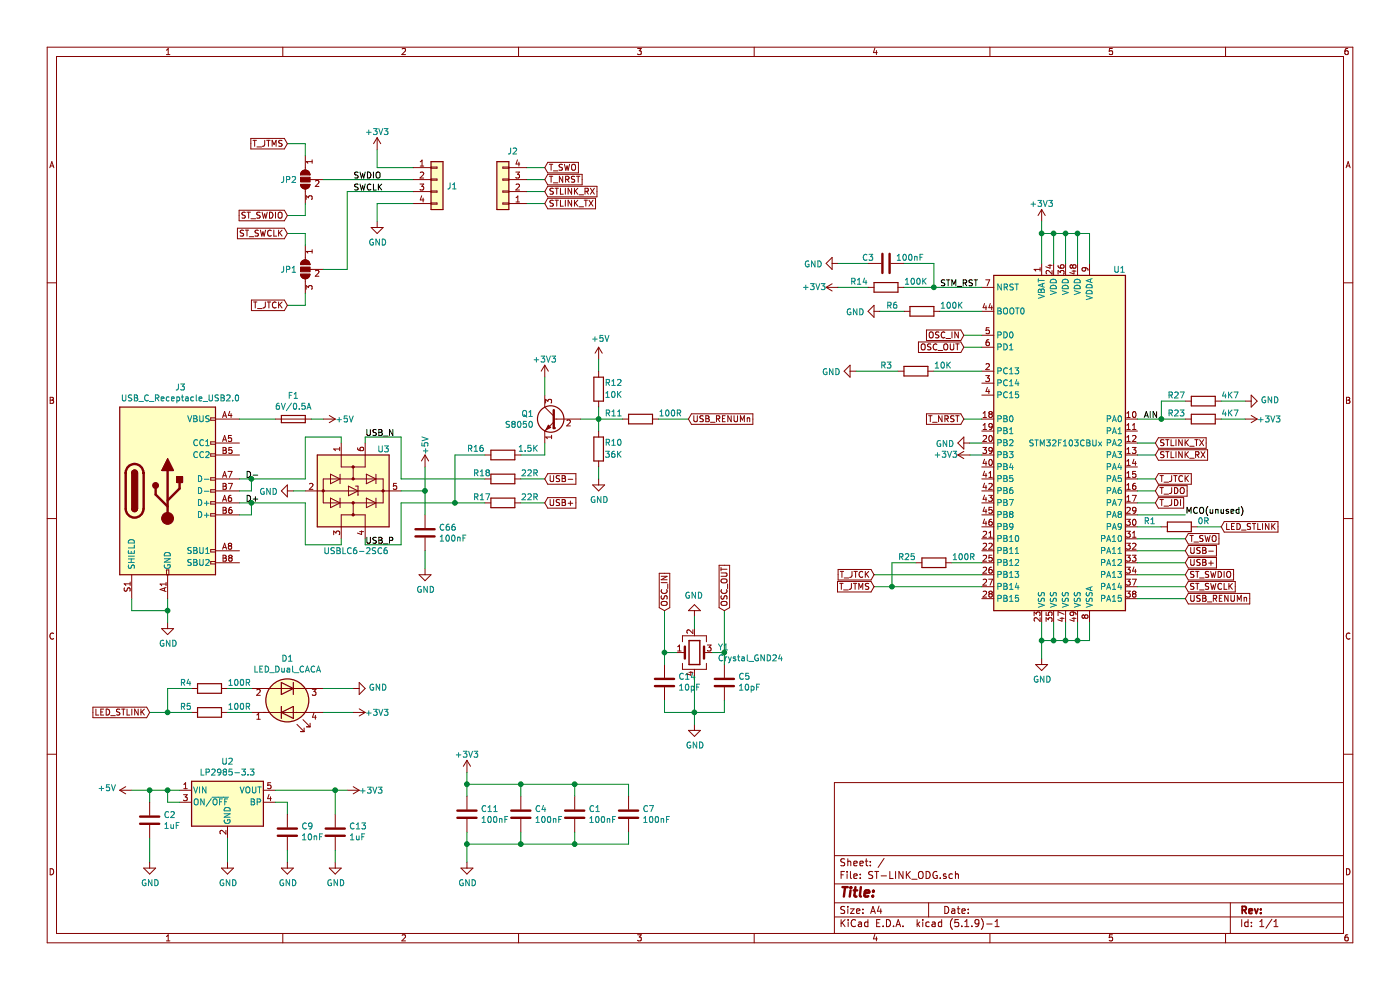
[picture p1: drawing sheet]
EESchema Schematic File Version 4
EELAYER 30 0
EELAYER END
$Descr A4 11693 8268
encoding utf-8
Sheet 1 1
Title ""
Date ""
Rev ""
Comp ""
Comment1 ""
Comment2 ""
Comment3 ""
Comment4 ""
$EndDescr
$Comp
L MCU_ST_STM32F1:STM32F103CBUx U1
U 1 1
P 8900 3700
F 0 "U1" H 9350 5150 50  0000 C CNN
F 1 "STM32F103CBUx" H 8900 3700 50  0000 C CNN
F 2 "Package_DFN_QFN:QFN-48-1EP_7x7mm_P0.5mm_EP5.45x5.45mm" H 8300 2300 50  0001 R CNN
F 3 "http://www.st.com/st-web-ui/static/active/en/resource/technical/document/datasheet/CD00161566.pdf" H 8900 3700 50  0001 C CNN
	1    8900 3700
	1    0    0    -1  
$EndComp
$Comp
L power:GND #PWR0102
U 1 1
P 1400 5200
F 0 "#PWR0102" H 1400 4950 50  0001 C CNN
F 1 "GND" H 1405 5027 50  0000 C CNN
F 2 "" H 1400 5200 50  0001 C CNN
F 3 "" H 1400 5200 50  0001 C CNN
	1    1400 5200
	1    0    0    -1  
$EndComp
$Comp
L Device:R R17
U 1 1
P 4200 4200
F 0 "R17" V 4150 3950 50  0000 L CNN
F 1 "22R" V 4150 4350 50  0000 L CNN
F 2 "Resistor_SMD:R_0603_1608Metric" V 4130 4200 50  0001 C CNN
F 3 "~" H 4200 4200 50  0001 C CNN
	1    4200 4200
	0    1    1    0   
$EndComp
$Comp
L power:+3V3 #PWR0103
U 1 1
P 4550 3150
F 0 "#PWR0103" H 4550 3000 50  0001 C CNN
F 1 "+3V3" H 4550 3300 50  0000 C CNN
F 2 "" H 4550 3150 50  0001 C CNN
F 3 "" H 4550 3150 50  0001 C CNN
	1    4550 3150
	1    0    0    -1  
$EndComp
Wire Wire Line
	1100 5000 1100 5100
Wire Wire Line
	1100 5100 1400 5100
Wire Wire Line
	1400 5100 1400 5000
Wire Wire Line
	1400 5100 1400 5200
Connection ~ 1400 5100
Text GLabel 9900 4700 2    50   Input ~ 0
USB+
Text GLabel 9900 4600 2    50   Input ~ 0
USB-
Wire Wire Line
	9500 4700 9900 4700
Wire Wire Line
	9500 4600 9900 4600
$Comp
L Device:Fuse F1
U 1 1
P 2450 3500
F 0 "F1" V 2253 3500 50  0000 C CNN
F 1 "6V/0.5A" V 2344 3500 50  0000 C CNN
F 2 "Fuse:Fuse_0603_1608Metric" V 2380 3500 50  0001 C CNN
F 3 "~" H 2450 3500 50  0001 C CNN
	1    2450 3500
	0    1    1    0   
$EndComp
$Comp
L Regulator_Linear:LP2985-3.3 U2
U 1 1
P 1900 6700
F 0 "U2" H 1900 7042 50  0000 C CNN
F 1 "LP2985-3.3" H 1900 6951 50  0000 C CNN
F 2 "Package_TO_SOT_SMD:SOT-23-5" H 1900 7025 50  0001 C CNN
F 3 "http://www.ti.com/lit/ds/symlink/lp2985.pdf" H 1900 6700 50  0001 C CNN
	1    1900 6700
	1    0    0    -1  
$EndComp
Wire Wire Line
	1500 6600 1400 6600
Connection ~ 1250 6600
$Comp
L power:GND #PWR0104
U 1 1
P 1250 7200
F 0 "#PWR0104" H 1250 6950 50  0001 C CNN
F 1 "GND" H 1255 7027 50  0000 C CNN
F 2 "" H 1250 7200 50  0001 C CNN
F 3 "" H 1250 7200 50  0001 C CNN
	1    1250 7200
	1    0    0    -1  
$EndComp
Wire Wire Line
	1100 6600 1250 6600
Wire Wire Line
	1400 6600 1400 6700
Wire Wire Line
	1400 6700 1500 6700
Connection ~ 1400 6600
Wire Wire Line
	1400 6600 1250 6600
$Comp
L power:GND #PWR0106
U 1 1
P 1900 7200
F 0 "#PWR0106" H 1900 6950 50  0001 C CNN
F 1 "GND" H 1905 7027 50  0000 C CNN
F 2 "" H 1900 7200 50  0001 C CNN
F 3 "" H 1900 7200 50  0001 C CNN
	1    1900 7200
	1    0    0    -1  
$EndComp
Wire Wire Line
	1900 7200 1900 7000
Wire Wire Line
	2300 6700 2400 6700
Wire Wire Line
	2400 6700 2400 6800
$Comp
L Device:C C9
U 1 1
P 2400 6950
F 0 "C9" H 2285 6904 50  0000 R CNN
F 1 "10nF" H 2285 6995 50  0000 R CNN
F 2 "Capacitor_SMD:C_0603_1608Metric" H 2438 6800 50  0001 C CNN
F 3 "~" H 2400 6950 50  0001 C CNN
	1    2400 6950
	-1   0    0    1   
$EndComp
Wire Wire Line
	2800 7200 2800 7100
$Comp
L power:GND #PWR0107
U 1 1
P 2800 7200
F 0 "#PWR0107" H 2800 6950 50  0001 C CNN
F 1 "GND" H 2805 7027 50  0000 C CNN
F 2 "" H 2800 7200 50  0001 C CNN
F 3 "" H 2800 7200 50  0001 C CNN
	1    2800 7200
	1    0    0    -1  
$EndComp
Connection ~ 2800 6600
Wire Wire Line
	2900 6600 2800 6600
$Comp
L power:+3V3 #PWR0108
U 1 1
P 2900 6600
F 0 "#PWR0108" H 2900 6450 50  0001 C CNN
F 1 "+3V3" V 2900 6800 50  0000 C CNN
F 2 "" H 2900 6600 50  0001 C CNN
F 3 "" H 2900 6600 50  0001 C CNN
	1    2900 6600
	0    1    1    0   
$EndComp
Wire Wire Line
	2800 6600 2300 6600
Wire Wire Line
	2800 6800 2800 6600
$Comp
L Device:C C13
U 1 1
P 2800 6950
F 0 "C13" H 2685 6904 50  0000 R CNN
F 1 "1uF" H 2685 6995 50  0000 R CNN
F 2 "Capacitor_SMD:C_0603_1608Metric" H 2838 6800 50  0001 C CNN
F 3 "~" H 2800 6950 50  0001 C CNN
	1    2800 6950
	-1   0    0    1   
$EndComp
Wire Wire Line
	1250 7000 1250 7200
Wire Wire Line
	1250 6700 1250 6600
Wire Wire Line
	2400 7200 2400 7100
$Comp
L power:GND #PWR0109
U 1 1
P 2400 7200
F 0 "#PWR0109" H 2400 6950 50  0001 C CNN
F 1 "GND" H 2405 7027 50  0000 C CNN
F 2 "" H 2400 7200 50  0001 C CNN
F 3 "" H 2400 7200 50  0001 C CNN
	1    2400 7200
	1    0    0    -1  
$EndComp
Wire Wire Line
	3050 3650 3050 3700
Wire Wire Line
	4350 4200 4550 4200
Wire Wire Line
	3050 4550 3050 4500
Wire Wire Line
	2850 4550 2850 4500
Text Label 2050 4000 0    50   ~ 0
D-
Text Label 2050 4200 0    50   ~ 0
D+
$Comp
L Device:Crystal_GND24 Y1
U 1 1
P 5800 5450
F 0 "Y1" H 5994 5496 50  0000 L CNN
F 1 "Crystal_GND24" H 5994 5405 50  0000 L CNN
F 2 "Oscillator:3.2X2.5_KX-7" H 5800 5450 50  0001 C CNN
F 3 "~" H 5800 5450 50  0001 C CNN
	1    5800 5450
	1    0    0    -1  
$EndComp
$Comp
L Device:C C14
U 1 1
P 5550 5700
F 0 "C14" H 5435 5654 50  0000 R CNN
F 1 "10pF" H 5435 5745 50  0000 R CNN
F 2 "Capacitor_SMD:C_0603_1608Metric" H 5588 5550 50  0001 C CNN
F 3 "~" H 5550 5700 50  0001 C CNN
	1    5550 5700
	-1   0    0    1   
$EndComp
$Comp
L Device:C C5
U 1 1
P 6050 5700
F 0 "C5" H 5935 5654 50  0000 R CNN
F 1 "10pF" H 5935 5745 50  0000 R CNN
F 2 "Capacitor_SMD:C_0603_1608Metric" H 6088 5550 50  0001 C CNN
F 3 "~" H 6050 5700 50  0001 C CNN
	1    6050 5700
	-1   0    0    1   
$EndComp
Wire Wire Line
	5550 5550 5550 5450
Wire Wire Line
	5550 5450 5650 5450
Wire Wire Line
	5950 5450 6050 5450
Wire Wire Line
	6050 5450 6050 5550
$Comp
L power:GND #PWR0112
U 1 1
P 5800 6050
F 0 "#PWR0112" H 5800 5800 50  0001 C CNN
F 1 "GND" H 5805 5877 50  0000 C CNN
F 2 "" H 5800 6050 50  0001 C CNN
F 3 "" H 5800 6050 50  0001 C CNN
	1    5800 6050
	1    0    0    -1  
$EndComp
Wire Wire Line
	5550 5850 5550 5950
Wire Wire Line
	5550 5950 5800 5950
Wire Wire Line
	6050 5950 6050 5850
Wire Wire Line
	5800 6050 5800 5950
Connection ~ 5800 5950
Wire Wire Line
	5800 5950 6050 5950
Wire Wire Line
	5800 5650 5800 5950
$Comp
L power:GND #PWR0113
U 1 1
P 5800 5150
F 0 "#PWR0113" H 5800 4900 50  0001 C CNN
F 1 "GND" H 5805 4977 50  0000 C CNN
F 2 "" H 5800 5150 50  0001 C CNN
F 3 "" H 5800 5150 50  0001 C CNN
	1    5800 5150
	-1   0    0    1   
$EndComp
Wire Wire Line
	5800 5150 5800 5250
Text GLabel 5550 5100 1    50   Input ~ 0
OSC_IN
Text GLabel 6050 5100 1    50   Input ~ 0
OSC_OUT
Wire Wire Line
	6050 5100 6050 5450
Connection ~ 6050 5450
Wire Wire Line
	5550 5100 5550 5450
Connection ~ 5550 5450
Text GLabel 8050 2800 0    50   Input ~ 0
OSC_IN
Text GLabel 8050 2900 0    50   Input ~ 0
OSC_OUT
Wire Wire Line
	8050 2800 8200 2800
Wire Wire Line
	8050 2900 8200 2900
$Comp
L Jumper:SolderJumper_3_Open JP1
U 1 1
P 2550 2250
F 0 "JP1" V 2550 2318 50  0000 L CNN
F 1 "SolderJumper_3_Open" H 2550 2364 50  0001 C CNN
F 2 "Jumper:SolderJumper-3_Mini_Open_RoundedPad" H 2550 2250 50  0001 C CNN
F 3 "~" H 2550 2250 50  0001 C CNN
	1    2550 2250
	0    -1   1    0   
$EndComp
$Comp
L Device:C C2
U 1 1
P 1250 6850
F 0 "C2" H 1365 6896 50  0000 L CNN
F 1 "1uF" H 1365 6805 50  0000 L CNN
F 2 "Capacitor_SMD:C_0603_1608Metric" H 1288 6700 50  0001 C CNN
F 3 "~" H 1250 6850 50  0001 C CNN
	1    1250 6850
	1    0    0    -1  
$EndComp
Wire Wire Line
	4350 4000 4550 4000
Wire Wire Line
	2850 3650 2850 3700
Wire Wire Line
	2600 3500 2700 3500
$Comp
L Connector_Generic:Conn_01x04 J1
U 1 1
P 3650 1500
F 0 "J1" H 3730 1446 50  0000 L CNN
F 1 "Conn_01x04" H 3730 1401 50  0001 L CNN
F 2 "Connector_PinHeader_2.54mm:PinHeader_1x04_P2.54mm_Horizontal_SMD_PAD_No_Slik" H 3650 1500 50  0001 C CNN
F 3 "~" H 3650 1500 50  0001 C CNN
	1    3650 1500
	1    0    0    -1  
$EndComp
$Comp
L power:+3V3 #PWR0101
U 1 1
P 3150 1250
F 0 "#PWR0101" H 3150 1100 50  0001 C CNN
F 1 "+3V3" H 3150 1400 50  0000 C CNN
F 2 "" H 3150 1250 50  0001 C CNN
F 3 "" H 3150 1250 50  0001 C CNN
	1    3150 1250
	1    0    0    -1  
$EndComp
Wire Wire Line
	3450 1400 3150 1400
Wire Wire Line
	3150 1400 3150 1250
$Comp
L power:GND #PWR0105
U 1 1
P 3150 1850
F 0 "#PWR0105" H 3150 1600 50  0001 C CNN
F 1 "GND" H 3155 1677 50  0000 C CNN
F 2 "" H 3150 1850 50  0001 C CNN
F 3 "" H 3150 1850 50  0001 C CNN
	1    3150 1850
	1    0    0    -1  
$EndComp
Wire Wire Line
	3150 1850 3150 1700
Wire Wire Line
	3150 1700 3450 1700
Text GLabel 2400 1950 0    50   Input ~ 0
ST_SWCLK
Wire Wire Line
	2400 1950 2550 1950
Wire Wire Line
	2550 1950 2550 2050
Text GLabel 2400 2550 0    50   Input ~ 0
T_JTCK
Wire Wire Line
	2400 2550 2550 2550
Wire Wire Line
	2550 2550 2550 2450
$Comp
L Connector_Generic:Conn_01x04 J2
U 1 1
P 4200 1600
F 0 "J2" H 4118 1267 50  0000 C CNN
F 1 "Conn_01x04" H 4118 1266 50  0001 C CNN
F 2 "Connector_PinHeader_2.54mm:PinHeader_1x04_P2.54mm_Horizontal_SMD_PAD_No_Slik" H 4200 1600 50  0001 C CNN
F 3 "~" H 4200 1600 50  0001 C CNN
	1    4200 1600
	-1   0    0    1   
$EndComp
Text GLabel 4550 1500 2    50   Input ~ 0
T_NRST
$Comp
L power:+5V #PWR0114
U 1 1
P 2700 3500
F 0 "#PWR0114" H 2700 3350 50  0001 C CNN
F 1 "+5V" V 2700 3600 50  0000 L CNN
F 2 "" H 2700 3500 50  0001 C CNN
F 3 "" H 2700 3500 50  0001 C CNN
	1    2700 3500
	0    1    1    0   
$EndComp
$Comp
L power:+5V #PWR0115
U 1 1
P 1100 6600
F 0 "#PWR0115" H 1100 6450 50  0001 C CNN
F 1 "+5V" V 1115 6728 50  0000 L CNN
F 2 "" H 1100 6600 50  0001 C CNN
F 3 "" H 1100 6600 50  0001 C CNN
	1    1100 6600
	0    -1   -1   0   
$EndComp
Wire Wire Line
	4400 1500 4550 1500
$Comp
L Device:R R4
U 1 1
P 1750 5750
F 0 "R4" V 1700 5500 50  0000 L CNN
F 1 "100R" V 1700 5900 50  0000 L CNN
F 2 "Resistor_SMD:R_0603_1608Metric" V 1680 5750 50  0001 C CNN
F 3 "~" H 1750 5750 50  0001 C CNN
	1    1750 5750
	0    1    1    0   
$EndComp
$Comp
L Device:R R5
U 1 1
P 1750 5950
F 0 "R5" V 1700 5700 50  0000 L CNN
F 1 "100R" V 1700 6100 50  0000 L CNN
F 2 "Resistor_SMD:R_0603_1608Metric" V 1680 5950 50  0001 C CNN
F 3 "~" H 1750 5950 50  0001 C CNN
	1    1750 5950
	0    1    1    0   
$EndComp
$Comp
L Device:LED_Dual_CACA D1
U 1 1
P 2400 5850
F 0 "D1" H 2400 5503 50  0000 C CNN
F 1 "LED_Dual_CACA" H 2400 5594 50  0000 C CNN
F 2 "LED_SMD:LED_Cree-PLCC4_3.2x2.8mm_CCW" H 2370 5650 50  0001 C CNN
F 3 "~" H 2370 5650 50  0001 C CNN
	1    2400 5850
	1    0    0    1   
$EndComp
$Comp
L power:+3V3 #PWR0117
U 1 1
P 2950 5950
F 0 "#PWR0117" H 2950 5800 50  0001 C CNN
F 1 "+3V3" V 2950 6150 50  0000 C CNN
F 2 "" H 2950 5950 50  0001 C CNN
F 3 "" H 2950 5950 50  0001 C CNN
	1    2950 5950
	0    1    1    0   
$EndComp
$Comp
L power:GND #PWR0118
U 1 1
P 2950 5750
F 0 "#PWR0118" H 2950 5500 50  0001 C CNN
F 1 "GND" V 2955 5622 50  0000 R CNN
F 2 "" H 2950 5750 50  0001 C CNN
F 3 "" H 2950 5750 50  0001 C CNN
	1    2950 5750
	0    -1   -1   0   
$EndComp
Wire Wire Line
	2950 5750 2700 5750
Wire Wire Line
	2700 5950 2950 5950
Wire Wire Line
	2100 5950 1900 5950
Wire Wire Line
	2100 5750 1900 5750
Text GLabel 10200 4400 2    50   Input ~ 0
LED_STLINK
Wire Wire Line
	10000 4400 10200 4400
Wire Wire Line
	9900 4300 9500 4300
Text Label 9900 4300 0    50   ~ 0
MCO(unused)
$Comp
L Device:C C11
U 1 1
P 3900 6800
F 0 "C11" H 4015 6846 50  0000 L CNN
F 1 "100nF" H 4015 6755 50  0000 L CNN
F 2 "Capacitor_SMD:C_0603_1608Metric" H 3938 6650 50  0001 C CNN
F 3 "~" H 3900 6800 50  0001 C CNN
	1    3900 6800
	1    0    0    -1  
$EndComp
$Comp
L Device:C C4
U 1 1
P 4350 6800
F 0 "C4" H 4465 6846 50  0000 L CNN
F 1 "100nF" H 4465 6755 50  0000 L CNN
F 2 "Capacitor_SMD:C_0603_1608Metric" H 4388 6650 50  0001 C CNN
F 3 "~" H 4350 6800 50  0001 C CNN
	1    4350 6800
	1    0    0    -1  
$EndComp
$Comp
L Device:C C1
U 1 1
P 4800 6800
F 0 "C1" H 4915 6846 50  0000 L CNN
F 1 "100nF" H 4915 6755 50  0000 L CNN
F 2 "Capacitor_SMD:C_0603_1608Metric" H 4838 6650 50  0001 C CNN
F 3 "~" H 4800 6800 50  0001 C CNN
	1    4800 6800
	1    0    0    -1  
$EndComp
$Comp
L Device:C C7
U 1 1
P 5250 6800
F 0 "C7" H 5365 6846 50  0000 L CNN
F 1 "100nF" H 5365 6755 50  0000 L CNN
F 2 "Capacitor_SMD:C_0603_1608Metric" H 5288 6650 50  0001 C CNN
F 3 "~" H 5250 6800 50  0001 C CNN
	1    5250 6800
	1    0    0    -1  
$EndComp
Wire Wire Line
	5250 6950 5250 7050
Wire Wire Line
	3900 7050 3900 6950
Wire Wire Line
	4350 6950 4350 7050
Connection ~ 4350 7050
Wire Wire Line
	4350 7050 4800 7050
Wire Wire Line
	4800 6950 4800 7050
Connection ~ 4800 7050
Wire Wire Line
	4800 7050 5250 7050
Wire Wire Line
	5250 6650 5250 6550
Wire Wire Line
	5250 6550 4800 6550
Wire Wire Line
	3900 6550 3900 6650
Wire Wire Line
	4350 6650 4350 6550
Connection ~ 4350 6550
Wire Wire Line
	4350 6550 3900 6550
Wire Wire Line
	4800 6650 4800 6550
Connection ~ 4800 6550
Wire Wire Line
	4800 6550 4350 6550
$Comp
L power:+3V3 #PWR0119
U 1 1
P 3900 6450
F 0 "#PWR0119" H 3900 6300 50  0001 C CNN
F 1 "+3V3" H 3900 6600 50  0000 C CNN
F 2 "" H 3900 6450 50  0001 C CNN
F 3 "" H 3900 6450 50  0001 C CNN
	1    3900 6450
	1    0    0    -1  
$EndComp
Wire Wire Line
	3900 6550 3900 6450
Connection ~ 3900 6550
$Comp
L power:GND #PWR0120
U 1 1
P 3900 7200
F 0 "#PWR0120" H 3900 6950 50  0001 C CNN
F 1 "GND" H 3905 7027 50  0000 C CNN
F 2 "" H 3900 7200 50  0001 C CNN
F 3 "" H 3900 7200 50  0001 C CNN
	1    3900 7200
	1    0    0    -1  
$EndComp
Wire Wire Line
	3900 7200 3900 7050
Connection ~ 3900 7050
Wire Wire Line
	3900 7050 4350 7050
$Comp
L power:+3V3 #PWR0121
U 1 1
P 8700 1850
F 0 "#PWR0121" H 8700 1700 50  0001 C CNN
F 1 "+3V3" H 8700 2000 50  0000 C CNN
F 2 "" H 8700 1850 50  0001 C CNN
F 3 "" H 8700 1850 50  0001 C CNN
	1    8700 1850
	1    0    0    -1  
$EndComp
Wire Wire Line
	8700 2200 8700 1950
Wire Wire Line
	8900 2200 8900 1950
Wire Wire Line
	8900 1950 8800 1950
Connection ~ 8700 1950
Wire Wire Line
	8700 1950 8700 1850
Wire Wire Line
	9000 2200 9000 1950
Wire Wire Line
	9000 1950 8900 1950
Connection ~ 8900 1950
Wire Wire Line
	9100 2200 9100 1950
Wire Wire Line
	9100 1950 9000 1950
Connection ~ 9000 1950
Wire Wire Line
	8800 2200 8800 1950
Connection ~ 8800 1950
Wire Wire Line
	8800 1950 8700 1950
Wire Wire Line
	8700 5500 8700 5350
Wire Wire Line
	8700 5350 8800 5350
Wire Wire Line
	8800 5350 8800 5200
Connection ~ 8700 5350
Wire Wire Line
	8700 5350 8700 5200
Wire Wire Line
	8800 5350 8900 5350
Wire Wire Line
	8900 5350 8900 5200
Connection ~ 8800 5350
Wire Wire Line
	8900 5350 9000 5350
Wire Wire Line
	9000 5350 9000 5200
Connection ~ 8900 5350
Wire Wire Line
	9000 5350 9100 5350
Wire Wire Line
	9100 5350 9100 5200
Connection ~ 9000 5350
$Comp
L power:GND #PWR0122
U 1 1
P 8700 5500
F 0 "#PWR0122" H 8700 5250 50  0001 C CNN
F 1 "GND" H 8705 5327 50  0000 C CNN
F 2 "" H 8700 5500 50  0001 C CNN
F 3 "" H 8700 5500 50  0001 C CNN
	1    8700 5500
	1    0    0    -1  
$EndComp
Wire Wire Line
	2550 3650 2850 3650
Wire Wire Line
	2000 4000 2100 4000
Wire Wire Line
	2550 4550 2850 4550
Wire Wire Line
	2550 4100 2450 4100
$Comp
L power:GND #PWR0110
U 1 1
P 2450 4100
F 0 "#PWR0110" H 2450 3850 50  0001 C CNN
F 1 "GND" V 2455 3972 50  0000 R CNN
F 2 "" H 2450 4100 50  0001 C CNN
F 3 "" H 2450 4100 50  0001 C CNN
	1    2450 4100
	0    1    1    0   
$EndComp
Wire Wire Line
	2550 4550 2550 4200
Wire Wire Line
	2550 3650 2550 4000
Wire Wire Line
	9500 3500 9700 3500
$Comp
L Device:R R23
U 1 1
P 10050 3500
F 0 "R23" V 10000 3200 50  0000 L CNN
F 1 "4K7" V 10000 3650 50  0000 L CNN
F 2 "Resistor_SMD:R_0603_1608Metric" V 9980 3500 50  0001 C CNN
F 3 "~" H 10050 3500 50  0001 C CNN
	1    10050 3500
	0    1    1    0   
$EndComp
Text Label 9550 3500 0    50   ~ 0
AIN
$Comp
L Device:R R27
U 1 1
P 10050 3350
F 0 "R27" V 10000 3050 50  0000 L CNN
F 1 "4K7" V 10000 3500 50  0000 L CNN
F 2 "Resistor_SMD:R_0603_1608Metric" V 9980 3350 50  0001 C CNN
F 3 "~" H 10050 3350 50  0001 C CNN
	1    10050 3350
	0    1    1    0   
$EndComp
Wire Wire Line
	9900 3350 9700 3350
Wire Wire Line
	9700 3350 9700 3500
Connection ~ 9700 3500
Wire Wire Line
	9700 3500 9900 3500
$Comp
L power:+3V3 #PWR0111
U 1 1
P 10400 3500
F 0 "#PWR0111" H 10400 3350 50  0001 C CNN
F 1 "+3V3" V 10400 3700 50  0000 C CNN
F 2 "" H 10400 3500 50  0001 C CNN
F 3 "" H 10400 3500 50  0001 C CNN
	1    10400 3500
	0    1    1    0   
$EndComp
$Comp
L power:GND #PWR0123
U 1 1
P 10400 3350
F 0 "#PWR0123" H 10400 3100 50  0001 C CNN
F 1 "GND" V 10405 3222 50  0000 R CNN
F 2 "" H 10400 3350 50  0001 C CNN
F 3 "" H 10400 3350 50  0001 C CNN
	1    10400 3350
	0    -1   -1   0   
$EndComp
Wire Wire Line
	10400 3500 10200 3500
Wire Wire Line
	10400 3350 10200 3350
$Comp
L Device:R R14
U 1 1
P 7400 2400
F 0 "R14" V 7350 2100 50  0000 L CNN
F 1 "100K" V 7350 2550 50  0000 L CNN
F 2 "Resistor_SMD:R_0603_1608Metric" V 7330 2400 50  0001 C CNN
F 3 "~" H 7400 2400 50  0001 C CNN
	1    7400 2400
	0    1    1    0   
$EndComp
$Comp
L power:+3V3 #PWR0124
U 1 1
P 7000 2400
F 0 "#PWR0124" H 7000 2250 50  0001 C CNN
F 1 "+3V3" V 7000 2600 50  0000 C CNN
F 2 "" H 7000 2400 50  0001 C CNN
F 3 "" H 7000 2400 50  0001 C CNN
	1    7000 2400
	0    -1   -1   0   
$EndComp
$Comp
L power:GND #PWR0125
U 1 1
P 7000 2200
F 0 "#PWR0125" H 7000 1950 50  0001 C CNN
F 1 "GND" V 7005 2072 50  0000 R CNN
F 2 "" H 7000 2200 50  0001 C CNN
F 3 "" H 7000 2200 50  0001 C CNN
	1    7000 2200
	0    1    1    0   
$EndComp
$Comp
L Device:C C3
U 1 1
P 7400 2200
F 0 "C3" V 7350 2050 50  0000 C CNN
F 1 "100nF" V 7350 2400 50  0000 C CNN
F 2 "Capacitor_SMD:C_0603_1608Metric" H 7438 2050 50  0001 C CNN
F 3 "~" H 7400 2200 50  0001 C CNN
	1    7400 2200
	0    1    1    0   
$EndComp
Wire Wire Line
	8200 2400 7800 2400
Wire Wire Line
	7800 2400 7800 2200
Wire Wire Line
	7800 2200 7550 2200
Connection ~ 7800 2400
Wire Wire Line
	7800 2400 7550 2400
Wire Wire Line
	7000 2400 7250 2400
Text Label 7850 2400 0    50   ~ 0
STM_RST
$Comp
L Device:R R3
U 1 1
P 7650 3100
F 0 "R3" V 7600 2800 50  0000 L CNN
F 1 "10K" V 7600 3250 50  0000 L CNN
F 2 "Resistor_SMD:R_0603_1608Metric" V 7580 3100 50  0001 C CNN
F 3 "~" H 7650 3100 50  0001 C CNN
	1    7650 3100
	0    1    1    0   
$EndComp
Wire Wire Line
	7800 3100 8200 3100
$Comp
L power:GND #PWR0126
U 1 1
P 7150 3100
F 0 "#PWR0126" H 7150 2850 50  0001 C CNN
F 1 "GND" V 7155 2972 50  0000 R CNN
F 2 "" H 7150 3100 50  0001 C CNN
F 3 "" H 7150 3100 50  0001 C CNN
	1    7150 3100
	0    1    1    0   
$EndComp
$Comp
L power:GND #PWR0127
U 1 1
P 7350 2600
F 0 "#PWR0127" H 7350 2350 50  0001 C CNN
F 1 "GND" V 7355 2472 50  0000 R CNN
F 2 "" H 7350 2600 50  0001 C CNN
F 3 "" H 7350 2600 50  0001 C CNN
	1    7350 2600
	0    1    1    0   
$EndComp
Wire Wire Line
	7350 2600 7550 2600
$Comp
L Device:R R6
U 1 1
P 7700 2600
F 0 "R6" V 7650 2300 50  0000 L CNN
F 1 "100K" V 7650 2750 50  0000 L CNN
F 2 "Resistor_SMD:R_0603_1608Metric" V 7630 2600 50  0001 C CNN
F 3 "~" H 7700 2600 50  0001 C CNN
	1    7700 2600
	0    1    1    0   
$EndComp
Wire Wire Line
	4050 4000 3350 4000
Wire Wire Line
	3350 4000 3350 3650
Wire Wire Line
	3050 3650 3350 3650
Wire Wire Line
	3350 4200 3350 4550
Wire Wire Line
	3050 4550 3350 4550
Text Label 3050 4550 0    50   ~ 0
USB_P
Text Label 3050 3650 0    50   ~ 0
USB_N
Wire Wire Line
	2000 4200 2100 4200
$Comp
L Transistor_BJT:S8050 Q1
U 1 1
P 4650 3500
F 0 "Q1" H 4841 3546 50  0000 L CNN
F 1 "S8050" H 4841 3455 50  0000 L CNN
F 2 "Package_TO_SOT_SMD:SOT-23" H 4850 3425 50  0001 L CIN
F 3 "http://www.unisonic.com.tw/datasheet/S8050.pdf" H 4650 3500 50  0001 L CNN
	1    4650 3500
	-1   0    0    -1  
$EndComp
$Comp
L Device:R R16
U 1 1
P 4200 3800
F 0 "R16" V 4250 3950 50  0000 L CNN
F 1 "1.5K" V 4250 3500 50  0000 L CNN
F 2 "Resistor_SMD:R_0603_1608Metric" V 4130 3800 50  0001 C CNN
F 3 "~" H 4200 3800 50  0001 C CNN
	1    4200 3800
	0    -1   -1   0   
$EndComp
Wire Wire Line
	3350 4200 3800 4200
Wire Wire Line
	4050 3800 3800 3800
Wire Wire Line
	3800 3800 3800 4200
Connection ~ 3800 4200
Wire Wire Line
	3800 4200 4050 4200
Wire Wire Line
	4550 3700 4550 3800
Wire Wire Line
	4550 3800 4350 3800
Wire Wire Line
	4550 3300 4550 3150
$Comp
L Device:R R12
U 1 1
P 5000 3250
F 0 "R12" H 4800 3200 50  0000 L CNN
F 1 "10K" H 4800 3300 50  0000 L CNN
F 2 "Resistor_SMD:R_0603_1608Metric" V 4930 3250 50  0001 C CNN
F 3 "~" H 5000 3250 50  0001 C CNN
	1    5000 3250
	-1   0    0    1   
$EndComp
Wire Wire Line
	5000 3400 5000 3500
Wire Wire Line
	5000 3500 4850 3500
Wire Wire Line
	5000 3500 5200 3500
Connection ~ 5000 3500
$Comp
L power:+5V #PWR0128
U 1 1
P 5000 3000
F 0 "#PWR0128" H 5000 2850 50  0001 C CNN
F 1 "+5V" H 5015 3173 50  0000 C CNN
F 2 "" H 5000 3000 50  0001 C CNN
F 3 "" H 5000 3000 50  0001 C CNN
	1    5000 3000
	1    0    0    -1  
$EndComp
Wire Wire Line
	5000 3100 5000 3000
$Comp
L Device:R R10
U 1 1
P 5000 3750
F 0 "R10" H 4800 3700 50  0000 L CNN
F 1 "36K" H 4800 3800 50  0000 L CNN
F 2 "Resistor_SMD:R_0603_1608Metric" V 4930 3750 50  0001 C CNN
F 3 "~" H 5000 3750 50  0001 C CNN
	1    5000 3750
	-1   0    0    1   
$EndComp
Wire Wire Line
	5000 3600 5000 3500
$Comp
L power:GND #PWR0129
U 1 1
P 5000 4000
F 0 "#PWR0129" H 5000 3750 50  0001 C CNN
F 1 "GND" H 5005 3827 50  0000 C CNN
F 2 "" H 5000 4000 50  0001 C CNN
F 3 "" H 5000 4000 50  0001 C CNN
	1    5000 4000
	1    0    0    -1  
$EndComp
Wire Wire Line
	5000 4000 5000 3900
$Comp
L Device:R R11
U 1 1
P 5350 3500
F 0 "R11" V 5300 3200 50  0000 L CNN
F 1 "100R" V 5300 3650 50  0000 L CNN
F 2 "Resistor_SMD:R_0603_1608Metric" V 5280 3500 50  0001 C CNN
F 3 "~" H 5350 3500 50  0001 C CNN
	1    5350 3500
	0    1    1    0   
$EndComp
Text GLabel 5750 3500 2    50   Input ~ 0
USB_RENUMn
Wire Wire Line
	5500 3500 5750 3500
Text GLabel 9900 5000 2    50   Input ~ 0
USB_RENUMn
Wire Wire Line
	9900 5000 9500 5000
$Comp
L power:+3V3 #PWR0130
U 1 1
P 8100 3800
F 0 "#PWR0130" H 8100 3650 50  0001 C CNN
F 1 "+3V3" V 8100 4000 50  0000 C CNN
F 2 "" H 8100 3800 50  0001 C CNN
F 3 "" H 8100 3800 50  0001 C CNN
	1    8100 3800
	0    -1   -1   0   
$EndComp
Wire Wire Line
	8100 3800 8200 3800
$Comp
L Device:R R25
U 1 1
P 7800 4700
F 0 "R25" V 7750 4400 50  0000 L CNN
F 1 "100R" V 7750 4850 50  0000 L CNN
F 2 "Resistor_SMD:R_0603_1608Metric" V 7730 4700 50  0001 C CNN
F 3 "~" H 7800 4700 50  0001 C CNN
	1    7800 4700
	0    1    1    0   
$EndComp
Wire Wire Line
	8200 4700 7950 4700
Text GLabel 7300 4800 0    50   Input ~ 0
T_JTCK
Wire Wire Line
	8200 4800 7300 4800
Text GLabel 7300 4900 0    50   Input ~ 0
T_JTMS
Wire Wire Line
	7300 4900 7450 4900
Wire Wire Line
	7450 4700 7450 4900
Wire Wire Line
	7450 4700 7650 4700
Connection ~ 7450 4900
Wire Wire Line
	7450 4900 8200 4900
$Comp
L Device:R R18
U 1 1
P 4200 4000
F 0 "R18" V 4150 3750 50  0000 L CNN
F 1 "22R" V 4150 4150 50  0000 L CNN
F 2 "Resistor_SMD:R_0603_1608Metric" V 4130 4000 50  0001 C CNN
F 3 "~" H 4200 4000 50  0001 C CNN
	1    4200 4000
	0    1    1    0   
$EndComp
$Comp
L Connector:USB_C_Receptacle_USB2.0 J3
U 1 1
P 1400 4100
F 0 "J3" H 1507 4967 50  0000 C CNN
F 1 "USB_C_Receptacle_USB2.0" H 1507 4876 50  0000 C CNN
F 2 "Connector_USB:USB_C_Receptacle_XKB_U262-16XN-4BVC11_less_Slik" H 1550 4100 50  0001 C CNN
F 3 "https://www.usb.org/sites/default/files/documents/usb_type-c.zip" H 1550 4100 50  0001 C CNN
	1    1400 4100
	1    0    0    -1  
$EndComp
Wire Wire Line
	2000 4100 2100 4100
Wire Wire Line
	2100 4100 2100 4000
Connection ~ 2100 4000
Wire Wire Line
	2100 4000 2550 4000
Wire Wire Line
	2000 4300 2100 4300
Wire Wire Line
	2100 4300 2100 4200
Connection ~ 2100 4200
Wire Wire Line
	2100 4200 2550 4200
$Comp
L Device:C C66
U 1 1
P 3550 4450
F 0 "C66" H 3665 4496 50  0000 L CNN
F 1 "100nF" H 3665 4405 50  0000 L CNN
F 2 "Capacitor_SMD:C_0603_1608Metric" H 3588 4300 50  0001 C CNN
F 3 "~" H 3550 4450 50  0001 C CNN
	1    3550 4450
	1    0    0    -1  
$EndComp
Wire Wire Line
	3550 4100 3550 3900
Wire Wire Line
	3350 4100 3550 4100
Wire Wire Line
	3550 4100 3550 4300
Connection ~ 3550 4100
$Comp
L power:GND #PWR0133
U 1 1
P 3550 4750
F 0 "#PWR0133" H 3550 4500 50  0001 C CNN
F 1 "GND" H 3555 4577 50  0000 C CNN
F 2 "" H 3550 4750 50  0001 C CNN
F 3 "" H 3550 4750 50  0001 C CNN
	1    3550 4750
	1    0    0    -1  
$EndComp
Wire Wire Line
	3550 4750 3550 4600
Text GLabel 4550 4200 2    50   Input ~ 0
USB+
Text GLabel 4550 4000 2    50   Input ~ 0
USB-
Text GLabel 9900 4900 2    50   Input ~ 0
ST_SWCLK
Wire Wire Line
	9900 4900 9500 4900
Text GLabel 9900 4800 2    50   Input ~ 0
ST_SWDIO
Wire Wire Line
	9900 4800 9500 4800
Wire Wire Line
	1600 5750 1400 5750
Wire Wire Line
	1400 5750 1400 5950
Wire Wire Line
	1400 5950 1600 5950
Text GLabel 1250 5950 0    50   Input ~ 0
LED_STLINK
Wire Wire Line
	1250 5950 1400 5950
Connection ~ 1400 5950
$Comp
L Power_Protection:USBLC6-2SC6 U3
U 1 1
P 2950 4100
F 0 "U3" V 2600 4300 50  0000 L CNN
F 1 "USBLC6-2SC6" V 3450 3850 50  0000 L CNN
F 2 "Package_TO_SOT_SMD:SOT-23-6" H 2950 3600 50  0001 C CNN
F 3 "https://www.st.com/resource/en/datasheet/usblc6-2.pdf" H 3150 4450 50  0001 C CNN
	1    2950 4100
	0    1    1    0   
$EndComp
Wire Wire Line
	7150 3100 7500 3100
Text GLabel 8050 3500 0    50   Input ~ 0
T_NRST
Wire Wire Line
	8200 3500 8050 3500
Wire Wire Line
	2550 1200 2550 1300
Wire Wire Line
	2400 1200 2550 1200
Text GLabel 2400 1200 0    50   Input ~ 0
T_JTMS
Wire Wire Line
	2550 1800 2550 1700
Wire Wire Line
	2400 1800 2550 1800
Text GLabel 2400 1800 0    50   Input ~ 0
ST_SWDIO
$Comp
L Jumper:SolderJumper_3_Open JP2
U 1 1
P 2550 1500
F 0 "JP2" V 2550 1568 50  0000 L CNN
F 1 "SolderJumper_3_Open" H 2550 1614 50  0001 C CNN
F 2 "Jumper:SolderJumper-3_Mini_Open_RoundedPad" H 2550 1500 50  0001 C CNN
F 3 "~" H 2550 1500 50  0001 C CNN
	1    2550 1500
	0    -1   1    0   
$EndComp
Wire Wire Line
	2700 1500 3450 1500
Wire Wire Line
	2700 2250 2900 2250
Wire Wire Line
	2900 2250 2900 1600
Wire Wire Line
	2900 1600 3450 1600
Text GLabel 9650 3700 2    50   Input ~ 0
STLINK_TX
Text GLabel 9650 3800 2    50   Input ~ 0
STLINK_RX
Wire Wire Line
	9500 3700 9650 3700
Wire Wire Line
	9500 3800 9650 3800
Wire Wire Line
	8100 3700 8200 3700
$Comp
L power:GND #PWR0116
U 1 1
P 8100 3700
F 0 "#PWR0116" H 8100 3450 50  0001 C CNN
F 1 "GND" V 8105 3572 50  0000 R CNN
F 2 "" H 8100 3700 50  0001 C CNN
F 3 "" H 8100 3700 50  0001 C CNN
	1    8100 3700
	0    1    1    0   
$EndComp
Text GLabel 9900 4500 2    50   Input ~ 0
T_SWO
Wire Wire Line
	9500 4500 9900 4500
Wire Wire Line
	4400 1400 4550 1400
Text GLabel 4550 1400 2    50   Input ~ 0
T_SWO
Wire Wire Line
	4400 1600 4550 1600
Wire Wire Line
	4400 1700 4550 1700
Text GLabel 4550 1600 2    50   Input ~ 0
STLINK_RX
Text GLabel 4550 1700 2    50   Input ~ 0
STLINK_TX
Wire Wire Line
	7850 2600 8200 2600
$Comp
L Device:R R1
U 1 1
P 9850 4400
F 0 "R1" V 9800 4100 50  0000 L CNN
F 1 "0R" V 9800 4550 50  0000 L CNN
F 2 "Resistor_SMD:R_0603_1608Metric" V 9780 4400 50  0001 C CNN
F 3 "~" H 9850 4400 50  0001 C CNN
	1    9850 4400
	0    1    1    0   
$EndComp
Wire Wire Line
	9700 4400 9500 4400
Text Label 2950 1500 0    50   ~ 0
SWDIO
Text Label 2950 1600 0    50   ~ 0
SWCLK
Wire Wire Line
	7000 2200 7250 2200
Wire Wire Line
	2000 3500 2300 3500
$Comp
L power:+5V #PWR0131
U 1 1
P 3550 3900
F 0 "#PWR0131" H 3550 3750 50  0001 C CNN
F 1 "+5V" V 3550 4000 50  0000 L CNN
F 2 "" H 3550 3900 50  0001 C CNN
F 3 "" H 3550 3900 50  0001 C CNN
	1    3550 3900
	1    0    0    -1  
$EndComp
Text GLabel 9650 4000 2    50   Input ~ 0
T_JTCK
Wire Wire Line
	9500 4000 9650 4000
Text GLabel 9650 4100 2    50   Input ~ 0
T_JDO
Wire Wire Line
	9500 4100 9650 4100
Text GLabel 9650 4200 2    50   Input ~ 0
T_JDI
Wire Wire Line
	9500 4200 9650 4200
$EndSCHEMATC
